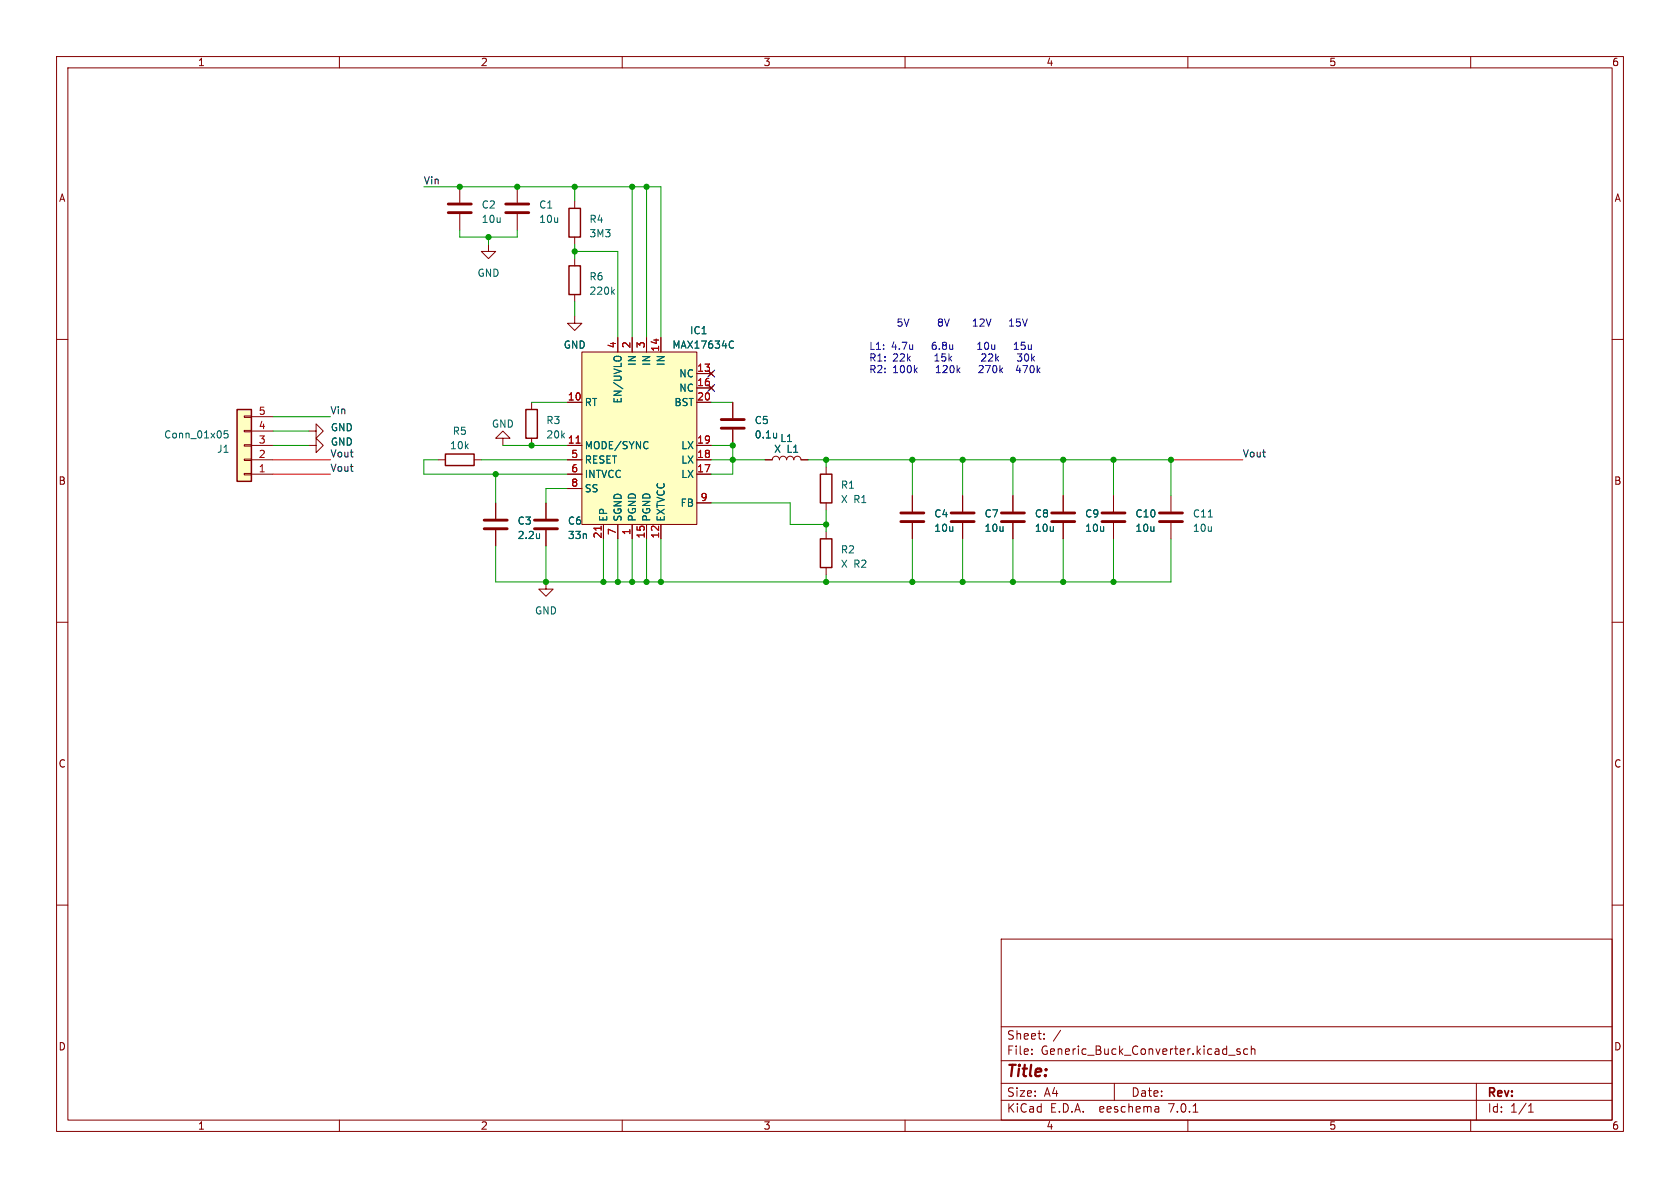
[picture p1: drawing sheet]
<svg xmlns="http://www.w3.org/2000/svg" width="297mm" height="210mm" viewBox="0 0 297 210" stroke-linecap="round" stroke-linejoin="round" font-family="sans-serif">
<g fill="none" stroke="#840000" stroke-width=".18">
<path d="M10 10h277v190h-277zM12 12h273v186h-273zM60 10v2M110 10v2M160 10v2M210 10v2M260 10v2M81.3 33v2.8M81.3 37.8v2.8M91.4 33v2.8M91.4 37.8v2.8M101.6 35.6v1.2"/>
<path d="M10 60h2M86.4 43.2v1.3h1.2l-1.2 1.2-1.3-1.2h1.3M101.6 55.9v1.3h1.3l-1.3 1.2-1.3-1.2h1.3M101.6 41.9v1.3M101.6 45.7v1.3M101.6 52.1v1.2M109.2 59.7v2.5M111.8 59.7v2.5M114.3 59.7v2.5M116.8 59.7v2.5M285 60h2M43.2 73.5h1.2v.3h-1.2z"/>
<path d="M43.2 76.1h1.2v.2h-1.2zM43.2 78.6h1.2v.3h-1.2zM44.4 78.7h3.9M44.4 76.2h3.9M44.4 73.7h3.9M54.6 78.7h1.3v-1.2l1.2 1.2-1.2 1.3v-1.3M54.6 76.2h1.3v-1.3l1.2 1.3-1.2 1.3v-1.3M88.9 77.5h1.3l-1.3-1.3-1.3 1.3h1.3v1.2M94 71.1v1.3M94 77.5v1.2M100.3 71.1h2.6M100.3 78.7h2.6"/>
<path d="M102.9 62.2h20.3v30.5h-20.3zM123.2 68.6h2.5M123.2 71.1h2.5M123.2 78.7h2.5M123.2 66h2.5M125.3 68.2l.8 .8M125.3 65.7l.8 .7M126.1 68.2l-.8 .8M126.1 65.7l-.8 .7M129.5 71.1v2.8M129.5 75.9v2.8M43.2 81.2h1.2v.2h-1.2z"/>
<path d="M43.2 83.7h1.2v.2h-1.2zM44.4 83.8h3.9M44.4 81.3h3.9M77.5 81.3h1.2M83.8 81.3h1.3M87.6 88.9v2.8M87.6 93.7v2.8M96.5 88.9v2.8M96.5 93.7v2.8M100.3 83.8h2.6M100.3 81.3h2.6M100.3 86.4h2.6"/>
<path d="M106.7 92.7v2.6M109.2 92.7v2.6M111.8 92.7v2.6M114.3 92.7v2.6M116.8 92.7v2.6M123.2 83.8h2.5M123.2 81.3h2.5M123.2 88.9h2.5M135.3 81.3h1.2a.64 .64 0 0 1 .7-.7 .64 .64 0 0 1 .6 .7 .64 .64 0 0 1 .6-.7 .64 .64 0 0 1 .7 .7 .64 .64 0 0 1 .6-.7 .64 .64 0 0 1 .6 .7 .64 .64 0 0 1 .7-.7 .64 .64 0 0 1 .6 .7h1.3M146 82.6v1.2M146 88.9v1.3M146 94v1.3"/>
<path d="M161.3 87.6v2.8M161.3 92.5v2.8M170.2 87.6v2.8M170.2 92.5v2.8M179.1 87.6v2.8M179.1 92.5v2.8M188 87.6v2.8M188 92.5v2.8M196.8 87.6v2.8M196.8 92.5v2.8M207 87.6v2.8M207 92.5v2.8"/>
<path d="M10 110h2M96.5 102.9v1.2h1.3l-1.3 1.3-1.3-1.3h1.3M146 100.3v1.3M285 110h2M10 160h2M285 160h2M177 166h108v32h-108zM60 198v2M110 198v2M160 198v2M177 194.5h108M177 191.5h108"/>
<path d="M177 187.5h108M177 181.5h108M182.4 186.3v.1M182.4 185.5v.1M184.6 183.6v.1M184.6 182.8v.1M197 191.5v3M204.6 195.6l.3 .2v.8M204.9 196.5l-.5 .1M204.9 196h-.5M210 198v2M210.9 196.6h.9"/>
<path d="M217.2 186.5h1.2M219.2 185.5l-.3-.1-.3 .2 .1 .2 .5 .2v.3h-.6M220.6 185.5l-.5-.1-.2 .3v.4l.1 .2h.6M221.2 185.5l.2-.1 .4 .1 .1 .9M221.2 184.9v1.5M260 198v2M261 191.5v6.5M270.2 196.6h.9M270.2 195.5l.4-.4v1.5"/>
</g>
<g fill="none" stroke="#840000" stroke-width=".51">
<path d="M79.2 37.6h4.1M79.2 36.1h4.1M89.4 37.6h4.1M89.4 36.1h4.1M127.5 75.7h4.1M127.5 74.2h4.1M85.6 93.5h4.1M85.6 91.9h4.1M94.5 93.5h4.1M94.5 91.9h4.1M159.3 92.2h4M159.3 90.7h4"/>
<path d="M168.1 92.2h4.1M168.1 90.7h4.1M177 92.2h4.1M177 90.7h4.1M185.9 92.2h4.1M185.9 90.7h4.1M194.8 92.2h4.1M194.8 90.7h4.1M205 92.2h4M205 90.7h4"/>
</g>
<path d="M100.6 36.8h2v5.1h-2zM100.6 47h2v5.1h-2zM41.9 72.4h2.5v12.7h-2.5zM93 72.4h2v5.1h-2zM78.7 80.3h5.1v2h-5.1zM145 95.3h2.1v5h-2.1zM145 83.8h2.1v5.1h-2.1z" fill="none" stroke="#840000" stroke-width=".25"/>
<g fill="#ffffc2" stroke="#ffffc2" stroke-width=".18">
<path d="M102.9 62.2h20.3v30.5h-20.3z"/>
<path d="M41.9 72.4h2.5v12.7h-2.5z"/>
</g>
<path d="M101.8 78.3h.8M106.3 93v.7" fill="none" stroke="#a90000" stroke-width=".18"/>
<path d="M108.3 51.5l.3 .5M108.6 51.2l-.5 .5M40.3 76.2h-.6l-.1 .6 .2-.2 .4 .1 .1 .2v.4l-.2 .1-.5-.1M108.6 63.2a.9 .9 0 0 1 1.1 0M129.3 60.3l.4 .1M129.7 61.4l-.4 .1" fill="none" stroke="#006464" stroke-width=".18"/>
<g fill="none" stroke="#0000c2" stroke-width=".18">
<path d="M166.1 56.9l-.2 .2v.3l.1 .2 .4 .1M166.1 56.9h.3M166.4 56.4h-.4l-.1 .2 .2 .3M172.1 57.7h.7M172.1 56.7l.3-.3v1.3M178.5 57.7h.7M178.5 56.7l.3-.3v1.3M179.7 57.5l.5 .2M180.3 56.4h-.6v.6l.5-.1M172.8 61.8h.8M173.2 60.5l-.4 .4M173.3 64.6l-.2 .1"/>
<path d="M173.7 62.6l-.1 .1M173.7 65.2l-.7 .7h.8M174.2 63.1l-.7 .7h.8M179.3 61.8h.7M179.3 60.9l.4-.4v1.3M179.9 62.6h.7l-.4 .4 .4 .2v.5l-.2 .1-.5-.1M180 64.6l-.3 .9h.8"/>
</g>
<g fill="none" stroke="#009600" stroke-width=".18">
<path d="M74.9 33h41.9v26.7M101.6 33v2.6M111.8 33v26.7M114.3 33v26.7M81.3 40.6v1.3h10.1v-1.3M86.4 41.9v1.3M101.6 43.2v2.5M101.6 53.3v2.6M101.6 44.5h7.6v15.2M48.3 78.7h6.3M48.3 76.2h6.3M48.3 73.7h10.1"/>
<path d="M88.9 78.7h11.4M94 71.1h6.3M125.7 71.1h3.8M125.7 78.7h3.8v5.1h-3.8M77.5 81.3h-2.6v2.5h25.4M85.1 81.3h15.2M87.6 83.8v5.1M96.5 96.5v6.4M100.3 86.4h-3.8v2.5M106.7 95.3v7.6M109.2 95.3v7.6M111.8 95.3v7.6"/>
<path d="M114.3 95.3v7.6M116.8 95.3v7.6M125.7 81.3h9.6M125.7 88.9h14v3.8h6.3M142.9 81.3h64.1v6.3M146 81.3v1.3M146 90.2v3.8M161.3 81.3v6.3M161.3 95.3v7.6M170.2 81.3v6.3M170.2 95.3v7.6M179.1 81.3v6.3"/>
<path d="M179.1 95.3v7.6M188 81.3v6.3M188 95.3v7.6M196.8 81.3v6.3M196.8 95.3v7.6M207 95.3v7.6h-119.4v-6.4M146 101.6v1.3"/>
</g>
<path d="M48.3 81.3h10.1M48.3 83.8h10.1M207 81.3h12.7" fill="none" stroke="#f00" stroke-width=".18"/>
<path d="M125.1 68l1.2 1.2M125.1 65.4l1.2 1.2M126.3 68l-1.2 1.2M126.3 65.4l-1.2 1.2" fill="none" stroke="#000084" stroke-width=".18"/>
<g fill="#009600" stroke="#009600" stroke-width=".18">
<circle cx="109.2" cy="102.9" r=".46"/>
<circle cx="106.7" cy="102.9" r=".46"/>
<circle cx="96.5" cy="102.9" r=".46"/>
<circle cx="111.8" cy="102.9" r=".46"/>
<circle cx="161.3" cy="81.3" r=".46"/>
<circle cx="170.2" cy="81.3" r=".46"/>
<circle cx="170.2" cy="102.9" r=".46"/>
<circle cx="196.8" cy="102.9" r=".46"/>
<circle cx="179.1" cy="81.3" r=".46"/>
<circle cx="188" cy="81.3" r=".46"/>
<circle cx="146" cy="92.7" r=".46"/>
<circle cx="146" cy="102.9" r=".46"/>
<circle cx="161.3" cy="102.9" r=".46"/>
<circle cx="188" cy="102.9" r=".46"/>
<circle cx="179.1" cy="102.9" r=".46"/>
<circle cx="207" cy="81.3" r=".46"/>
<circle cx="196.8" cy="81.3" r=".46"/>
<circle cx="91.4" cy="33" r=".46"/>
<circle cx="114.3" cy="33" r=".46"/>
<circle cx="111.8" cy="33" r=".46"/>
<circle cx="86.4" cy="41.9" r=".46"/>
<circle cx="101.6" cy="33" r=".46"/>
<circle cx="101.6" cy="44.5" r=".46"/>
<circle cx="81.3" cy="33" r=".46"/>
<circle cx="94" cy="78.7" r=".46"/>
<circle cx="87.6" cy="83.8" r=".46"/>
<circle cx="116.8" cy="102.9" r=".46"/>
<circle cx="129.5" cy="81.3" r=".46"/>
<circle cx="146" cy="81.3" r=".46"/>
<circle cx="114.3" cy="102.9" r=".46"/>
<circle cx="129.5" cy="78.7" r=".46"/>
</g>
<text font-size="2.8" fill="#840000" x="178" y="190.8">Title:</text>
<g font-size="2.1" fill="#840000">
<text x="178" y="183.9">Sheet:</text>
<text x="186.2" y="183.9">/</text>
<text x="178" y="186.6">File:</text>
<text x="184" y="186.6">Generic_Buck_Converter.kicad_sch</text>
<text x="178" y="196.8">KiCad</text>
<text x="178" y="194">Size:</text>
<text x="184.6" y="194">A4</text>
<text x="185.7" y="196.8">E.D.A.</text>
<text x="194.4" y="196.8">eeschema</text>
<text x="200" y="194">Date:</text>
<text x="206.7" y="196.8">7.0.1</text>
<text x="263" y="194.2">Rev:</text>
<text x="263" y="196.8">Id:</text>
<text x="267" y="196.8">1/1</text>
</g>
<g font-size="1.8" fill="#840000">
<text x="35" y="11.8">1</text>
<text x="85" y="11.8">2</text>
<text x="135" y="11.8">3</text>
<text x="185" y="11.8">4</text>
<text x="235" y="11.8">5</text>
<text x="285" y="11.8">6</text>
<text x="10.4" y="35.8">A</text>
<text x="285.4" y="35.8">A</text>
<text x="10.3" y="85.8">B</text>
<text x="285.3" y="85.8">B</text>
<text x="10.3" y="135.8">C</text>
<text x="285.3" y="135.8">C</text>
<text x="10.3" y="185.8">D</text>
<text x="285.3" y="185.8">D</text>
<text x="35" y="199.8">1</text>
<text x="85" y="199.8">2</text>
<text x="135" y="199.8">3</text>
<text x="185" y="199.8">4</text>
<text x="235" y="199.8">5</text>
<text x="285" y="199.8">6</text>
</g>
<g font-size="1.8" fill="#0f0f0f">
<text x="74.9" y="32.7">Vin</text>
<text x="58.4" y="73.3">Vin</text>
<text x="58.4" y="83.5">Vout</text>
<text x="58.4" y="80.9">Vout</text>
<text x="219.7" y="80.9">Vout</text>
</g>
<g font-size="1.8" fill="#006464">
<text x="85.1" y="37">C2</text>
<text x="85.1" y="39.6">10u</text>
<text x="95.3" y="37">C1</text>
<text x="95.3" y="39.6">10u</text>
<text x="104.1" y="39.6">R4</text>
<text x="104.1" y="42.1">3M3</text>
<text x="84.4" y="49.1">GND</text>
<text x="104.1" y="49.7">R6</text>
<text x="104.1" y="52.3">220k</text>
<text x="121.9" y="59.2">IC1</text>
<text x="99.6" y="61.8">GND</text>
<text x="112.6" y="64.8" transform="rotate(-90 112.6 64.8)">IN</text>
<text x="115.1" y="64.8" transform="rotate(-90 115.1 64.8)">IN</text>
<text x="117.7" y="64.8" transform="rotate(-90 117.7 64.8)">IN</text>
<text x="118.8" y="61.8">MAX17634C</text>
<text x="103.4" y="71.9">RT</text>
<text x="110" y="71.5" transform="rotate(-90 110 71.5)">EN/UVLO</text>
<text x="119.1" y="71.9">BST</text>
<text x="120" y="69.4">NC</text>
<text x="120" y="66.9">NC</text>
<text x="29" y="77.7">Conn_01x05</text>
<text x="58.4" y="76.4">GND</text>
<text x="80" y="77">R5</text>
<text x="86.9" y="75.8">GND</text>
<text x="96.5" y="75.1">R3</text>
<text x="96.5" y="77.7">20k</text>
<text x="133.4" y="75.1">C5</text>
<text x="133.4" y="77.7">0.1u</text>
<text x="38.3" y="80.2">J1</text>
<text x="58.4" y="78.9">GND</text>
<text x="79.5" y="79.6">10k</text>
<text x="103.4" y="79.6">MODE/SYNC</text>
<text x="103.4" y="82.1">RESET</text>
<text x="120.3" y="82.1">LX</text>
<text x="120.3" y="79.6">LX</text>
<text x="136.8" y="80.2">X L1</text>
<text x="137.9" y="78.3">L1</text>
<text x="103.4" y="84.6">INTVCC</text>
<text x="103.4" y="87.2">SS</text>
<text x="120.2" y="89.7">FB</text>
<text x="120.3" y="84.6">LX</text>
<text x="148.6" y="86.6">R1</text>
<text x="148.6" y="89.1">X R1</text>
<text x="91.4" y="92.9">C3</text>
<text x="91.4" y="95.4">2.2u</text>
<text x="100.3" y="92.9">C6</text>
<text x="100.3" y="95.4">33n</text>
<text x="107.5" y="92.2" transform="rotate(-90 107.5 92.2)">EP</text>
<text x="110" y="92.2" transform="rotate(-90 110 92.2)">SGND</text>
<text x="112.6" y="92.2" transform="rotate(-90 112.6 92.2)">PGND</text>
<text x="115.1" y="92.2" transform="rotate(-90 115.1 92.2)">PGND</text>
<text x="117.7" y="92.2" transform="rotate(-90 117.7 92.2)">EXTVCC</text>
<text x="165.1" y="91.6">C4</text>
<text x="165.1" y="94.2">10u</text>
<text x="174" y="91.6">C7</text>
<text x="174" y="94.2">10u</text>
<text x="182.9" y="91.6">C8</text>
<text x="182.9" y="94.2">10u</text>
<text x="191.8" y="91.6">C9</text>
<text x="191.8" y="94.2">10u</text>
<text x="200.7" y="91.6">C10</text>
<text x="200.7" y="94.2">10u</text>
<text x="210.8" y="91.6">C11</text>
<text x="210.8" y="94.2">10u</text>
<text x="148.6" y="98">R2</text>
<text x="148.6" y="100.5">X R2</text>
<text x="94.5" y="108.8">GND</text>
</g>
<g font-size="1.8" fill="#0000c2">
<text x="159.1" y="57.8">5V</text>
<text x="166.9" y="57.8">8V</text>
<text x="173.6" y="57.8">12V</text>
<text x="180.4" y="57.8">15V</text>
<text x="153.7" y="61.9">L1:</text>
<text x="153.7" y="64">R1:</text>
<text x="157.6" y="61.9">4.7u</text>
<text x="157.8" y="64">22k</text>
<text x="165.1" y="61.9">6.8u</text>
<text x="165.7" y="64">15k</text>
<text x="173.6" y="61.9">10u</text>
<text x="174.6" y="64">22k</text>
<text x="180.5" y="61.9">15u</text>
<text x="181.3" y="64">30k</text>
<text x="153.7" y="66">R2:</text>
<text x="157.8" y="66">100k</text>
<text x="165.8" y="66">120k</text>
<text x="173.7" y="66">270k</text>
<text x="180.6" y="66">470k</text>
</g>
<g font-size="1.8" fill="#a90000">
<text x="109" y="61.6" transform="rotate(-90 109 61.6)">4</text>
<text x="111.5" y="61.6" transform="rotate(-90 111.5 61.6)">2</text>
<text x="114" y="61.6" transform="rotate(-90 114 61.6)">3</text>
<text x="116.6" y="62.2" transform="rotate(-90 116.6 62.2)">14</text>
<text x="123.2" y="65.8">13</text>
<text x="100.3" y="70.9">10</text>
<text x="123.2" y="68.3">16</text>
<text x="123.2" y="70.9">20</text>
<text x="45.7" y="75.9">4</text>
<text x="45.7" y="73.4">5</text>
<text x="45.7" y="83.6">1</text>
<text x="45.7" y="81">2</text>
<text x="45.7" y="78.5">3</text>
<text x="100.3" y="78.5">11</text>
<text x="100.9" y="81">5</text>
<text x="100.9" y="83.6">6</text>
<text x="123.2" y="83.6">17</text>
<text x="123.2" y="81">18</text>
<text x="123.2" y="78.5">19</text>
<text x="100.9" y="86.1">8</text>
<text x="123.8" y="88.6">9</text>
<text x="106.4" y="95.3" transform="rotate(-90 106.4 95.3)">21</text>
<text x="109" y="94.6" transform="rotate(-90 109 94.6)">7</text>
<text x="111.5" y="94.6" transform="rotate(-90 111.5 94.6)">1</text>
<text x="114" y="95.3" transform="rotate(-90 114 95.3)">15</text>
<text x="116.6" y="95.3" transform="rotate(-90 116.6 95.3)">12</text>
</g>
</svg>
